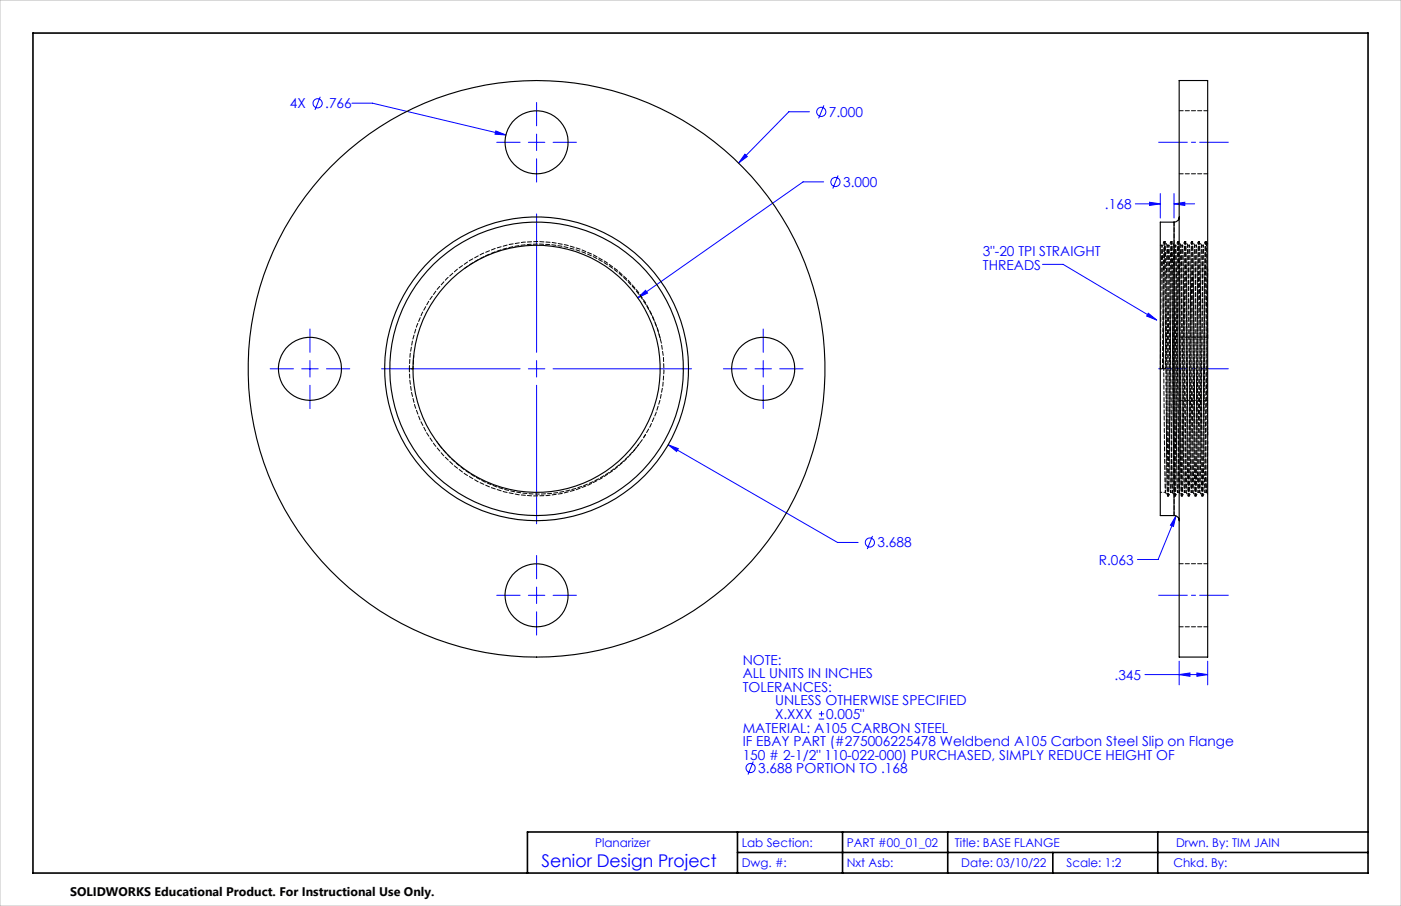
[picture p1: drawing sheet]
<svg xmlns="http://www.w3.org/2000/svg" width="432mm" height="279mm" viewBox="0 0 432 279" stroke-linecap="round" stroke-linejoin="round" font-family="sans-serif">
<g fill="none" stroke="#00f" stroke-width=".31">
<path d="M98.7 29.8l-1.6 4.1M108.4 31.8h6.4l41.1 9.8M165.4 31.6v7.2M249.5 34.5h-6.4l-15.5 15.8M253.9 32.5l-1.6 4M152.8 40.4l3.1 1.2-3.3-.2zM153.1 43.9h7.2M162.8 43.9h5.1M165.4 41.3v5.1M165.4 49v7.2M170.5 43.9h7.2M229.6 47.6l.7 .7-2.7 2z"/>
<path d="M253.9 56.1h-6.4l-50.9 35.8M258.3 54.1l-1.6 4M357.6 59.7v7.5M361.8 59.7v7.5M165.4 66v42.7M349.9 62.9h7.7M354.3 62.4l3.3 .5-3.3 .5zM361.8 62.9l3.4-.5v1zM361.8 62.9h6.4M196.6 91.9l2.4-2.4 .6 .9zM321.3 81.5h6.4l28.8 17.2M353.9 96.6l2.6 2.1-3.1-1.2z"/>
<path d="M83.3 113.7h7.2M93 113.7h5.1M95.5 101.5v7.2M95.5 111.2v5.1M95.5 118.8v7.2M100.6 113.7h7.2M117.6 113.7h42.7M162.8 113.7h5.1M165.4 111.2v5.1M165.4 118.8v42.7M170.5 113.7h42.6M223 113.7h7.2"/>
<path d="M232.7 113.7h5.1M235.2 101.5v7.2M235.2 111.2v5.1M235.2 118.8v7.2M240.3 113.7h7.2M206 137.2l3.1 1.2-.6 .8zM206 137.2l52.1 30.1h6.4M362.4 159.1l-.7 3.2-.9-.3zM362.4 159.1l-5.5 13.4h-6.3M165.4 171.3v7.2M268.9 165.3l-1.6 4M153.1 183.6h7.2"/>
<path d="M162.8 183.6h5.1M165.4 181v5.1M165.4 188.7v7.2M170.5 183.6h7.2M253.2 219.3v1.6M352.9 208h19.3M363.4 208l3.3-.5v1.1zM363.4 203.9v7.3M368.9 207.5l3.3 .5-3.3 .6zM372.2 203.9v7.3M232.2 234.8l-1.7 4.1M252.4 221.8h1.6"/>
<path d="M252.4 220.1h1.6"/>
<circle cx="97.9" cy="31.9" r="1.41"/>
<circle cx="253.1" cy="34.5" r="1.41"/>
<circle cx="257.5" cy="56.1" r="1.41"/>
<circle cx="268.1" cy="167.3" r="1.41"/>
<circle cx="231.3" cy="236.8" r="1.42"/>
</g>
<path d="M357.1 43.9h21.5M378.6 113.7h-21.5M357.1 183.6h21.5" fill="none" stroke="#00f" stroke-width=".31" stroke-dasharray="15.2 1.3 1.3 1.3" stroke-dashoffset="6.4"/>
<path d="M10.2 10.2h411.4v259h-411.4zM227.3 256.6v12.6M259.7 256.6v12.6M292.1 256.6v12.6M356.8 256.6v12.6M421.6 256.6h-259v12.6M227.3 262.9h194.3M324.5 262.9v6.3" fill="none" stroke="#000" stroke-width=".5"/>
<path d="M0 0h431.8v279.4h-431.8z" fill="none" stroke="#c0c0c0" stroke-width=".31"/>
<g fill="#00f">
<path d="M353.9 96.6l2.6 2.1-3.1-1.2z"/>
<path d="M229.6 47.6l-2 2.7 2.7-2zM152.8 40.4l-.2 1 3.3 .2zM196.6 91.9l3-1.5-.6-.9zM206 137.2l2.5 2 .6-.8zM363.4 208l3.3-.5v1.1zM368.9 207.5l3.3 .5-3.3 .6zM362.4 159.1l-1.6 2.9 .9 .3zM361.8 62.9l3.4-.5v1zM354.3 62.4l3.3 .5-3.3 .5z"/>
</g>
<g fill="none" stroke="#000" stroke-width=".35">
<path d="M363.4 24.8h8.8v177.8h-8.8zM361.8 68.5h-4.2v90.5h4.2M361.8 68.5v90.5M363.4 66.9a1.63 1.63 0 0 1-1.6 1.6M361.8 159a1.57 1.57 0 0 1 1.6 1.6"/>
<circle cx="165.4" cy="43.9" r="9.7"/>
<circle cx="95.5" cy="113.8" r="9.7"/>
<circle cx="165.4" cy="113.7" r="38.1"/>
<circle cx="165.4" cy="113.8" r="45.2"/>
<circle cx="165.4" cy="113.7" r="46.8"/>
<circle cx="165.4" cy="113.7" r="88.9"/>
<circle cx="235.2" cy="113.8" r="9.7"/>
<circle cx="165.4" cy="183.6" r="9.7"/>
</g>
<path d="M358.1 75.6l1.1 76.2M360.3 75.6l1 76.2M362.4 75.6l1 76.2M364.5 75.6l1.1 76.2M366.6 75.6l1.1 76.2M368.7 75.6l1.1 76.2M370.8 75.6l1.1 76.2M127.3 113.7h-1.1M359.9 152.9l1-78.2M362 152.9l1-78.2M366.2 152.9l1-78.2M368.3 152.9l1.1-78.2" fill="none" stroke="#000" stroke-width=".31" stroke-dasharray="1.3 .6" stroke-dashoffset=".6"/>
<path d="M371.5 74.5l.7 59.7M126.2 113.7a39.2 39.2 0 0 1 57.8-34.6 39.2 39.2 0 0 1 3.1 67.3 39.2 39.2 0 0 1-60.8-29.1l-.1-3.6M197.1 136.8a38.6 38.6 0 0 1-61.5 .7" fill="none" stroke="#000" stroke-width=".31" stroke-dasharray="1.3 .6" stroke-dashoffset=".3"/>
<path d="M143 82.9a38.7 38.7 0 0 1 60.5 21.6" fill="none" stroke="#000" stroke-width=".31" stroke-dasharray="1.3 .6" stroke-dashoffset="-.2"/>
<g fill="none" stroke="#000" stroke-width=".31" stroke-dasharray="1.3 .6" stroke-dashoffset=".5">
<path d="M358.8 74.5l1.1 78.4M359.1 74.5l1 78.4M360.9 74.5l1.1 78.4M361.2 74.5l1 78.4M363 74.5l1.1 78.4M363.3 74.5l1.1 78.4M365.2 74.5l1 78.4M365.4 74.5l1.1 78.4M367.3 74.5l1 78.4M367.5 74.5l1.1 78.4M369.4 74.5l1 78.4M369.7 74.5l1 78.4"/>
<path d="M127.3 113.7l.2-4M135.5 137.3l-.6-.7M360.1 152.9l1.1-78.2M362.3 152.9l1-78.2M364.1 152.9l1.1-78.4M364.4 152.9l1-78.2M366.5 152.9l1-78.4M368.6 152.9l1-78.2M370.5 152.9l1-78.4M370.7 152.9l1.1-78.4M371.4 151.8l.8-68.9"/>
</g>
<path d="M372.2 75.3l-.4-.8M198.9 134.2l-.4 .6M371.9 151.8l.3-15.7" fill="none" stroke="#000" stroke-width=".31" stroke-dasharray="1.3 .6" stroke-dashoffset=".4"/>
<g fill="none" stroke="#000" stroke-width=".31" stroke-dasharray="1.3 .6">
<path d="M358.1 75.6h-.5M359.1 74.5h-.3M359.7 75.6h.1M360.3 75.6h-.6M361.2 74.5h-.3M361.9 75.6h.1M362.4 75.6h-.5M363.3 74.5h-.3M364 75.6h.1M364.5 75.6h-.5M365.4 74.5h-.2M366.1 75.6h.1"/>
<path d="M366.6 75.6h-.5M367.5 74.5h-.2M368.2 75.6h.1M368.7 75.6h-.5M369.7 74.5h-.3M370.3 75.6h.1M370.8 75.6h-.5M371.8 74.5h-.3M134.7 136.3l-.1-.2M359.9 153h.2M360.8 151.8h.5M362 153h.2"/>
<path d="M362.9 151.8h.5M364.1 153h.3M365 151.8h.6M366.2 153h.3M367.1 151.8h.6M368.3 153h.3M369.3 151.8h.5M370.5 153h.2M371.4 151.8h.5M371.9 151.8l.3 .6"/>
</g>
<path d="M372.2 34.1h-8.7M363.5 53.6h8.7M358.3 113.7l.5-39.2M358.5 113.7l.6-39.2M372.2 104h-8.7M363.5 123.4h8.7M372.2 173.8h-8.7M363.5 193.3h8.7" fill="none" stroke="#000" stroke-width=".31" stroke-dasharray="1.3 .6" stroke-dashoffset=".1"/>
<g fill="none" stroke="#000" stroke-width=".31" stroke-dasharray="1.3 .6" stroke-dashoffset=".7">
<path d="M358.8 74.5l-.7 1.1M359.7 75.6l1.1 76.2M359.7 75.6l-.6-1.1M360.9 74.5l-.6 1.1M361.9 75.6l1 76.2M361.9 75.6l-.7-1.1M363 74.5l-.6 1.1M364 75.6l1 76.2M364 75.6l-.7-1.1M365.2 74.5l-.7 1.1M366.1 75.6l1 76.2M366.1 75.6l-.7-1.1"/>
<path d="M367.3 74.5l-.7 1.1M368.2 75.6l1.1 76.2M368.2 75.6l-.7-1.1M369.4 74.5l-.7 1.1M370.3 75.6l1.1 76.2M370.3 75.6l-.6-1.1M371.5 74.5l-.7 1.1M357.6 113.7l.5-38M359.2 113.7l.5-37.9M359.2 151.8l.7 1.2M359.2 151.8l1.1-76.1M360.1 153l.7-1.2"/>
<path d="M360.8 151.8l1-76M361.3 151.8l.7 1.2M361.3 151.8l1.1-76.1M362.3 153l.6-1.2M362.9 151.8l1-76M363.4 151.8l.7 1.2M363.4 151.8l1.1-76.1M364.4 153l.6-1.2M365 151.8l1.1-76M365.6 151.8l.6 1.2M365.6 151.8l1-76.1M366.5 153l.6-1.2"/>
<path d="M367.2 151.8l1-76M367.7 151.8l.6 1.2M367.7 151.8l1-76.1M368.6 153l.7-1.2M369.3 151.8l1-76M369.8 151.8l.6 1.2M369.8 151.8l1-76.1M370.7 153l.7-1.2"/>
</g>
<path d="M371.8 74.5l.4 30" fill="none" stroke="#000" stroke-width=".31" stroke-dasharray="1.3 .6" stroke-dashoffset="-.1"/>
<path d="M359.2 113.7h-1.6M357.6 151.8h1.6" fill="none" stroke="#000" stroke-width=".31" stroke-dasharray="1.3 .6" stroke-dashoffset=".8"/>
<path d="M361.9 68.5v90.5" fill="none" stroke="#000" stroke-width=".31" stroke-dasharray="1.3 .6" stroke-dashoffset=".2"/>
<text font-size="5.4" fill="#00f" x="166.9" y="267.5">Senior Design Project</text>
<g font-size="4.2" fill="#00f">
<text x="89.4" y="33.4">4X</text>
<text x="100.2" y="33.4">.766</text>
<text x="255.5" y="36">7.000</text>
<text x="259.8" y="57.7">3.000</text>
<text x="340.6" y="64.4">.168</text>
<text x="302.9" y="79">3&quot;-20 TPI STRAIGHT</text>
<text x="302.9" y="83.1">THREADS</text>
<text x="270.4" y="168.8">3.688</text>
<text x="338.7" y="174.1">R.063</text>
<text x="228.9" y="205">NOTE:</text>
<text x="228.9" y="209.2">ALL UNITS IN INCHES</text>
<text x="343.5" y="209.6">.345</text>
<text x="228.9" y="213.4">TOLERANCES:</text>
<text x="238.9" y="217.5">UNLESS OTHERWISE SPECIFIED</text>
<text x="238.9" y="221.7">X.XXX</text>
<text x="254.6" y="221.7">0.005&quot;</text>
<text x="228.9" y="225.9">MATERIAL: A105 CARBON STEEL</text>
<text x="228.9" y="230.1">IF EBAY PART (#275006225478 Weldbend A105 Carbon Steel Slip on Flange</text>
<text x="228.9" y="234.2">150 # 2-1/2&quot; 110-022-000) PURCHASED, SIMPLY REDUCE HEIGHT OF</text>
<text x="233.7" y="238.4">3.688 PORTION TO .168</text>
</g>
<text font-size="3.8" x="21.6" y="276.3">SOLIDWORKS Educational Product. For Instructional Use Only.</text>
<g font-size="3.7" fill="#00f">
<text x="183.4" y="261.3">Planarizer</text>
<text x="228.6" y="261.1">Lab Section:</text>
<text x="261" y="261.1">PART #00_01_02</text>
<text x="294.3" y="261.1">Title: BASE FLANGE</text>
<text x="362.5" y="261.1">Drwn. By: TIM JAIN</text>
<text x="228.6" y="267.5">Dwg. #:</text>
<text x="261" y="267.5">Nxt Asb:</text>
<text x="296.2" y="267.5">Date: 03/10/22</text>
<text x="328.7" y="267.5">Scale: 1:2</text>
<text x="361.6" y="267.5">Chkd. By:</text>
</g>
</svg>
